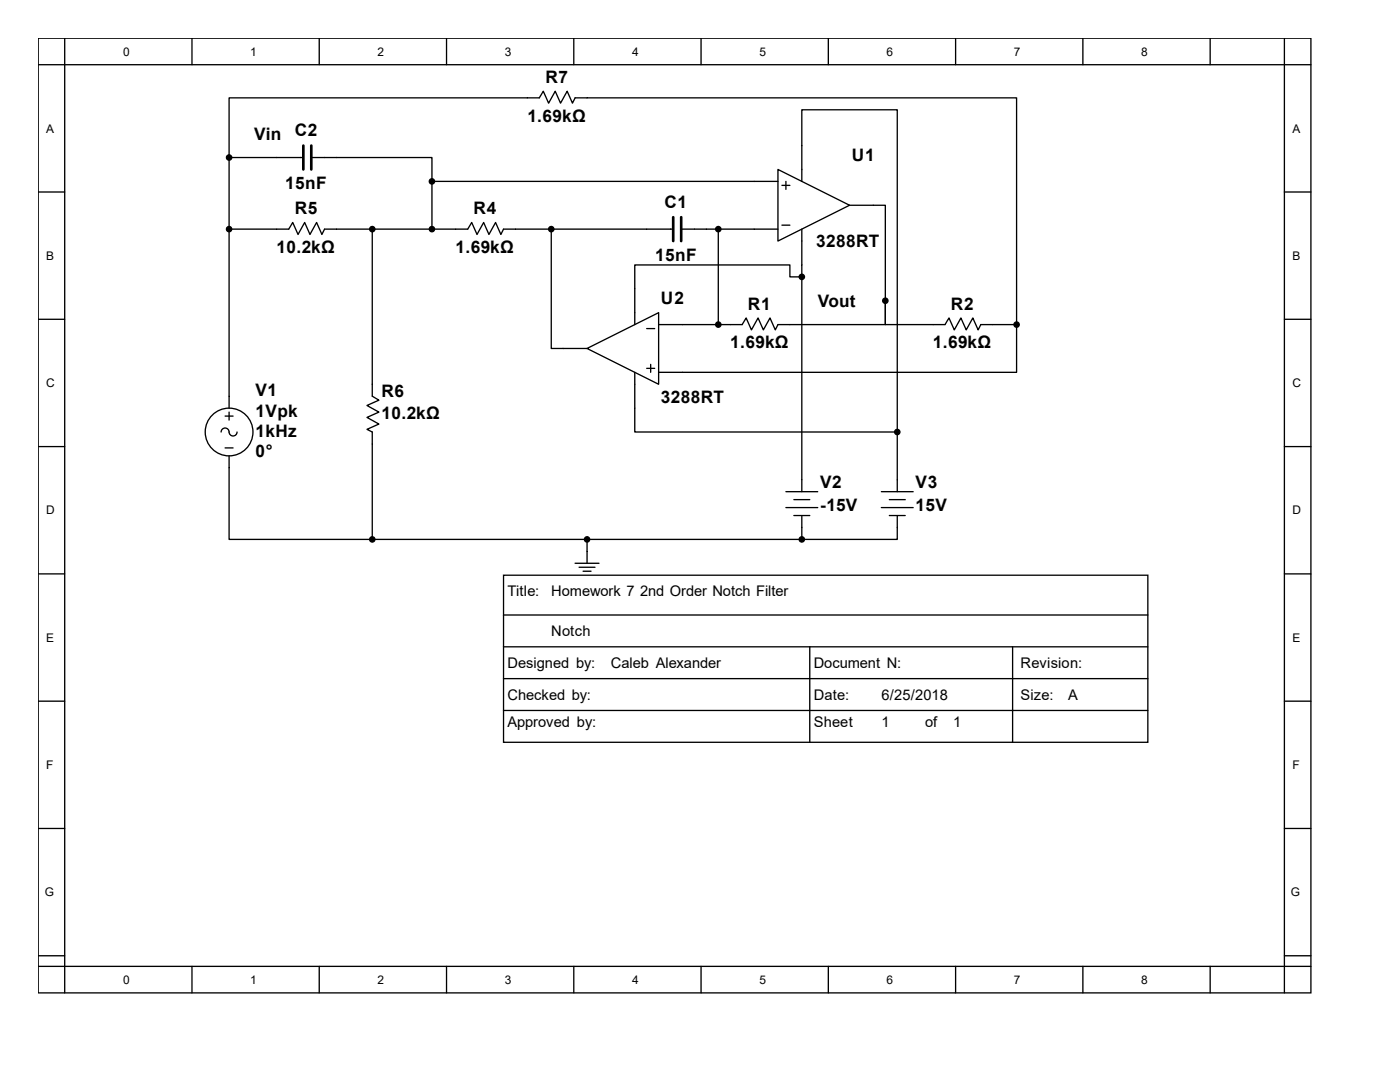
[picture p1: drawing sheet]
<svg xmlns="http://www.w3.org/2000/svg" width="279mm" height="216mm" viewBox="0 0 279 216" stroke-linecap="round" stroke-linejoin="round" font-family="sans-serif">
<g fill="none" stroke="#000" stroke-width=".26">
<path d="M7.6 7.6h254v190.5h-254zM7.6 12.9h254M12.9 7.6v190.5M38.3 7.6v5.3M63.7 7.6v5.3M89.1 7.6v5.3M114.5 7.6v5.3M139.9 7.6v5.3M165.3 7.6v5.3M190.7 7.6v5.3M216.1 7.6v5.3M241.5 7.6v5.3"/>
<path d="M256.3 7.6v190.5M7.6 38.3h5.3M45.7 31.4v-11.9h61.9l.8-1.3 1.1 2.4 1.3-2.4 1.1 2.4 1.3-2.4 1 2.4 .6-1.1h88.1v45.3M45.7 31.4v50M45.7 31.4h14.8M62.1 31.4h24.1v4.8M86.2 36.2h69.1M86.2 36.2v9.5M155.3 33.8l14.2 7.2-14.2 7.1zM156.1 37h1.5M156.8 36.2v1.6M160 36.2v-14.3h19.1v64.3"/>
<path d="M256.3 38.3h5.3M45.7 45.7h11.9l.8-1.3 1.1 2.4 1.3-2.4 1.1 2.4 1.3-2.4 1 2.4 .6-1.1h28.5l.8-1.3 1.1 2.4 1.3-2.4 1.1 2.4 1.3-2.4 1.1 2.4 .5-1.1h33.9M74.3 45.7v33.4l1.3 .8-2.4 1 2.4 1.3-2.4 1.1 2.4 1.3-2.4 1.1 1.1 .5v21.4M110 45.7v23.8h7.2M135.9 45.7h19.4M143.4 45.7v19.1M156.1 44.9h1.5M160 55.2h-2.4v-2.3h-30.9v11.9M160 45.7v52.4M169.5 41h7.2v19M7.6 63.7h5.3M117.2 69.5l14.2-7.1v14.3z"/>
<path d="M126.7 74.3v11.9h52.4M129.1 65.6h1.6M129.1 73.5h1.6M129.9 72.7v1.6M176.7 60v4.8h-21.4l-.6 1-1-2.4-1.4 2.4-1-2.4-1.3 2.4-1.1-2.4-.8 1.4h-16.7M176.7 60v4.8h11.9l.8-1.4 1 2.4 1.4-2.4 1 2.4 1.4-2.4 1 2.4 .5-1h7.2M202.9 64.8v9.5h-71.5M256.3 63.7h5.3M7.6 89.1h5.3M44.9 83h1.6M44.9 89.4h1.6M45.7 91v16.6h28.6"/>
<path d="M45.7 82.2v1.6M47.3 86.2a.79 .79 0 0 1-.8 .8 .79 .79 0 0 1-.8-.8 .79 .79 0 0 0-.8-.8 .79 .79 0 0 0-.8 .8M156.8 98.1h6.4M158.4 99.7h3.2M175.9 98.1h6.3M177.5 99.7h3.2M179.1 86.2v11.9M256.3 89.1h5.3M7.6 114.5h5.3M74.3 107.6h85.7M100.5 114.8h128.6v33.3h-128.6zM114.8 112.4h4.7"/>
<path d="M115.6 113.2h3.1M116.4 114h1.6M117.2 107.6v4.8M156.8 101.3h6.4M158.4 102.9h3.2M160 102.9v4.7M175.9 101.3h6.3M177.5 102.9h3.2M179.1 102.9v4.7h-19.1M256.3 114.5h5.3M7.6 139.9h5.3M100.5 122.7h128.6"/>
<path d="M100.5 129.1h128.6M100.5 135.4h128.6M161.6 129.1v19M202.1 129.1v19M256.3 139.9h5.3M100.5 141.8h128.6M7.6 165.3h5.3M256.3 165.3h5.3M7.6 190.7h5.3M7.6 192.8h254M38.3 192.8v5.3M63.7 192.8v5.3"/>
<path d="M89.1 192.8v5.3M114.5 192.8v5.3M139.9 192.8v5.3M165.3 192.8v5.3M190.7 192.8v5.3M216.1 192.8v5.3M241.5 192.8v5.3M256.3 190.7h5.3"/>
<circle cx="45.7" cy="86.2" r="4.8"/>
</g>
<path d="M60.5 29.1v4.7M62.1 29.1v4.7M134.4 43.3v4.8M135.9 43.3v4.8" fill="none" stroke="#000" stroke-width=".53"/>
<g fill="#000" stroke="#000" stroke-width=".26">
<circle cx="45.7" cy="31.4" r=".53"/>
<circle cx="86.2" cy="36.2" r=".53"/>
<circle cx="45.7" cy="45.7" r=".53"/>
<circle cx="74.3" cy="45.7" r=".53"/>
<circle cx="86.2" cy="45.7" r=".53"/>
<circle cx="110" cy="45.7" r=".53"/>
<circle cx="143.4" cy="45.7" r=".53"/>
<circle cx="160" cy="55.2" r=".53"/>
<circle cx="143.4" cy="64.8" r=".53"/>
<circle cx="176.7" cy="60" r=".53"/>
<circle cx="202.9" cy="64.8" r=".53"/>
<circle cx="179.1" cy="86.2" r=".53"/>
<circle cx="74.3" cy="107.6" r=".53"/>
<circle cx="117.2" cy="107.6" r=".53"/>
<circle cx="160" cy="107.6" r=".53"/>
</g>
<g font-size="3.4">
<text x="108.8" y="16.6">R7</text>
<text x="50.7" y="27.9">Vin</text>
<text x="58.8" y="27.1">C2</text>
<text x="105.2" y="24.3">1.69kΩ</text>
<text x="170" y="32.2">U1</text>
<text x="56.9" y="37.7">15nF</text>
<text x="132.6" y="41.4">C1</text>
<text x="58.8" y="42.8">R5</text>
<text x="94.5" y="42.8">R4</text>
<text x="55.2" y="50.4">10.2kΩ</text>
<text x="90.9" y="50.4">1.69kΩ</text>
<text x="130.8" y="52">15nF</text>
<text x="162.9" y="49.4">3288RT</text>
<text x="131.9" y="60.7">U2</text>
<text x="149.3" y="61.8">R1</text>
<text x="163.2" y="61.3">Vout</text>
<text x="189.8" y="61.8">R2</text>
<text x="145.7" y="69.5">1.69kΩ</text>
<text x="186.1" y="69.5">1.69kΩ</text>
<text x="51" y="79">V1</text>
<text x="51" y="83.2">1Vpk</text>
<text x="76.1" y="79.3">R6</text>
<text x="76.1" y="83.5">10.2kΩ</text>
<text x="131.9" y="80.3">3288RT</text>
<text x="51" y="87.2">1kHz</text>
<text x="51" y="91.1">0°</text>
<text x="163.7" y="97.3">V2</text>
<text x="182.7" y="97.3">V3</text>
<text x="163.7" y="102">-15V</text>
<text x="182.7" y="102">15V</text>
</g>
<g font-size="2.9">
<text x="101.3" y="119">Title:</text>
<text x="110" y="119">Homework 7 2nd Order Notch Filter</text>
<text x="110" y="126.9">Notch</text>
<text x="101.3" y="133.3">Designed by:</text>
<text x="121.9" y="133.3">Caleb Alexander</text>
<text x="162.4" y="133.3">Document N:</text>
<text x="203.7" y="133.3">Revision:</text>
<text x="101.3" y="139.6">Checked by:</text>
<text x="162.4" y="139.6">Date:</text>
<text x="175.9" y="139.6">6/25/2018</text>
<text x="203.7" y="139.6">Size:</text>
<text x="213.2" y="139.6">A</text>
<text x="101.3" y="145.2">Approved by:</text>
<text x="162.4" y="145.2">Sheet</text>
<text x="175.9" y="145.2">1</text>
<text x="184.6" y="145.2">of</text>
<text x="190.2" y="145.2">1</text>
</g>
<g font-size="2.4">
<text x="24.6" y="11.1">0</text>
<text x="50" y="11.1">1</text>
<text x="75.4" y="11.1">2</text>
<text x="100.8" y="11.1">3</text>
<text x="126.2" y="11.1">4</text>
<text x="151.6" y="11.1">5</text>
<text x="177" y="11.1">6</text>
<text x="202.4" y="11.1">7</text>
<text x="227.8" y="11.1">8</text>
<text x="9.2" y="26.5">A</text>
<text x="257.9" y="26.5">A</text>
<text x="9.2" y="51.9">B</text>
<text x="257.9" y="51.9">B</text>
<text x="9.2" y="77.3">C</text>
<text x="257.9" y="77.3">C</text>
<text x="9.2" y="102.7">D</text>
<text x="257.9" y="102.7">D</text>
<text x="9.2" y="128.1">E</text>
<text x="257.9" y="128.1">E</text>
<text x="9.2" y="153.5">F</text>
<text x="257.9" y="153.5">F</text>
<text x="8.9" y="178.9">G</text>
<text x="257.6" y="178.9">G</text>
<text x="24.6" y="196.3">0</text>
<text x="50" y="196.3">1</text>
<text x="75.4" y="196.3">2</text>
<text x="100.8" y="196.3">3</text>
<text x="126.2" y="196.3">4</text>
<text x="151.6" y="196.3">5</text>
<text x="177" y="196.3">6</text>
<text x="202.4" y="196.3">7</text>
<text x="227.8" y="196.3">8</text>
</g>
</svg>
